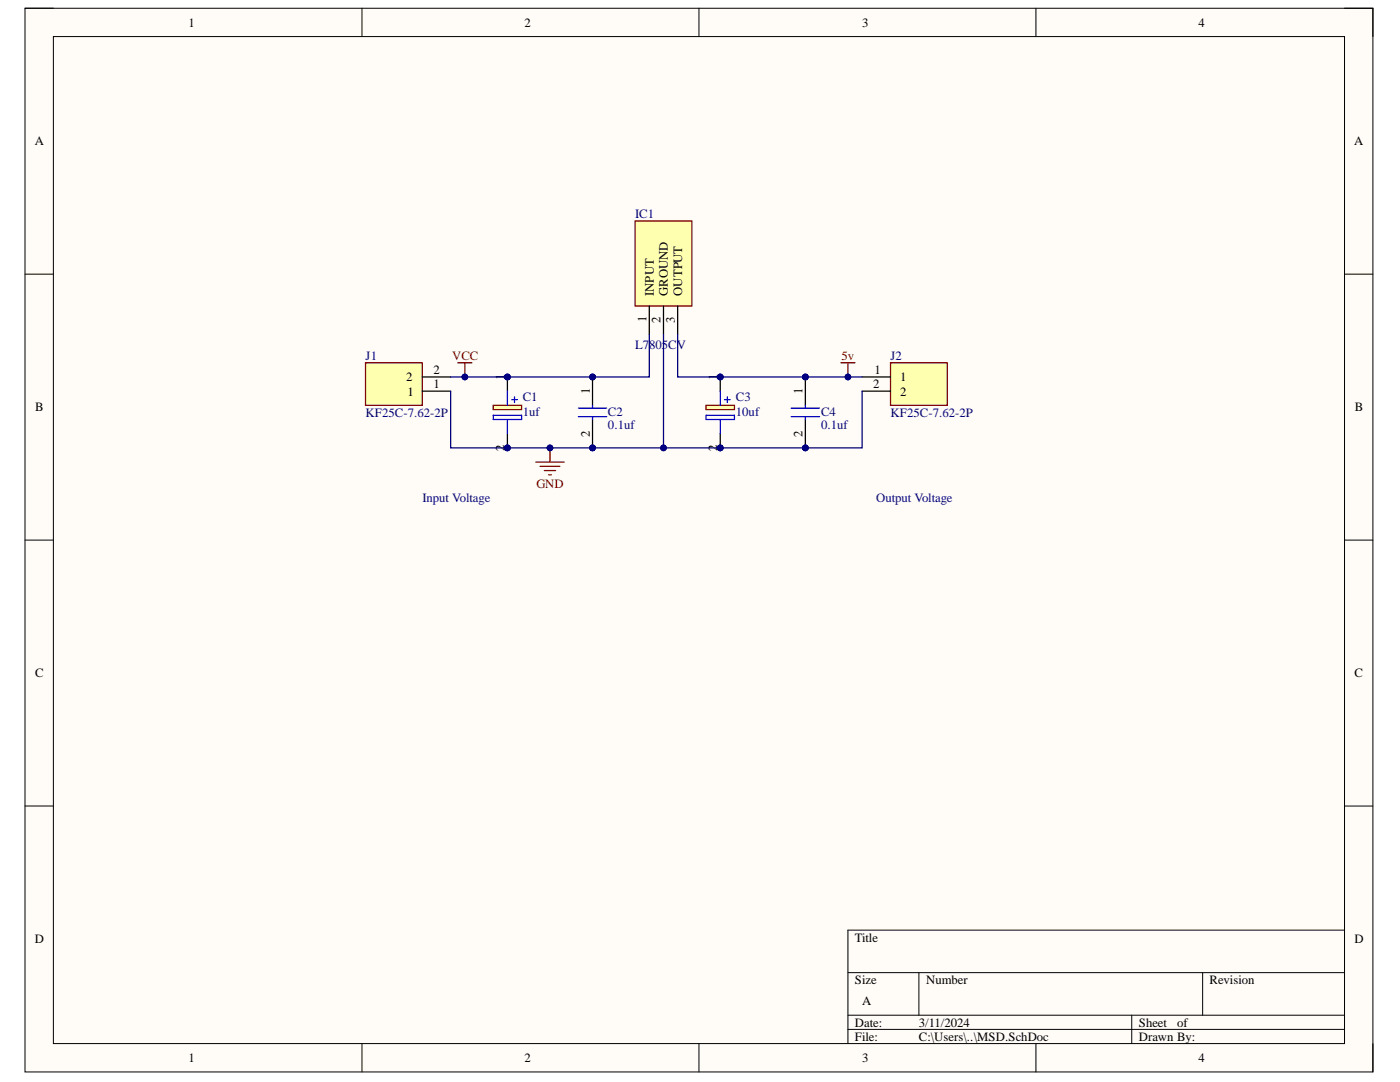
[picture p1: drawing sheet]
# Altium project MSD.PrjPcb
1 sheet, 7 parts. Net scope: global (net labels, ports and power ports of the same name join across sheets).
Board file: MSD.PcbDoc

## Sheet MSD.SchDoc
size A; SheetNumber: 1; SheetTotal: 1

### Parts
C1  1uf  [CAPPRD350W65D825H1250]
C2  0.1uf  [CAPPRD200W50D550H1250]
C3  10uf  [CAPPRD500W65D1000H2200]
C4  0.1uf  [CAPPRD200W50D550H1250]
IC1  L7805CV  [TO255P460X1020X2008-3P]
J1  KF25C-7.62-2P  [KF25C7622P]
J2  KF25C-7.62-2P  [KF25C7622P]

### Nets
5v: C3.1(+) C4.1(+) IC1.3(OUTPUT) J2.1
GND: C1.2(-) C2.2(-) C3.2(-) C4.2(-) IC1.2(GROUND) J1.1 J2.2
VCC: C1.1(+) C2.1(+) IC1.1(INPUT) J1.2

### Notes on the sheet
- Input Voltage
- Output Voltage
